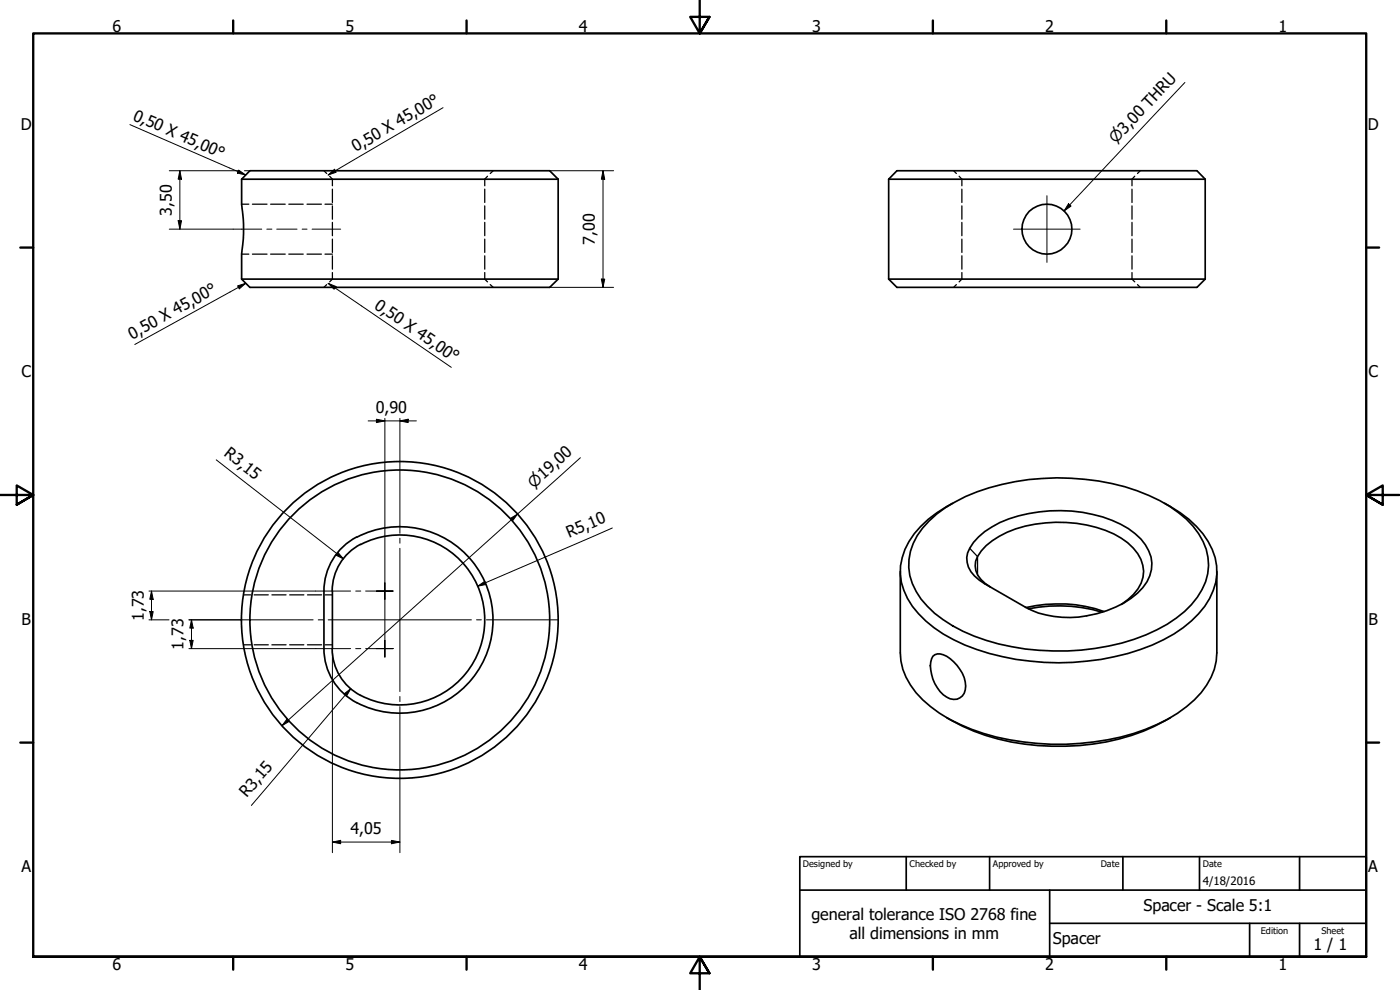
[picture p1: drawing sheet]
<svg xmlns="http://www.w3.org/2000/svg" width="420mm" height="297mm" viewBox="0 0 420 297" stroke-linecap="round" stroke-linejoin="round" font-family="sans-serif">
<!-- layer: Hidden (ISO) -->
<g fill="none" stroke="#000" stroke-width=".38">
<path d="M97.2 51.2l.8 .9M98.9 52.9l.9 .9v1.9M99.8 56.8v4M145.5 56.8v4M146.3 52.9l-.8 .9v1.9M148 51.2l-.9 .9M286.2 51.2l.8 .9M287.8 52.9l.9 .9v1.9M288.7 56.8v4M339.7 56.8v4M340.6 52.9l-.9 .9v1.9M342.2 51.2l-.8 .9"/>
<path d="M72.5 61.3h2.2M72.5 76.2h2.2M75.8 61.3h4.3M75.8 76.2h4.3M81.2 61.3h4.4M81.2 76.2h4.4M86.7 61.3h4.3M86.7 76.2h4.3M92.1 61.3h4.4M92.1 76.2h4.4M97.5 61.3h2.3M97.5 76.2h2.3"/>
<path d="M99.8 61.8v4M99.8 66.7v4M99.8 71.7v4M99.8 76.8v4M145.5 61.8v4M145.5 66.7v4M145.5 71.7v4M145.5 76.8v4M288.7 61.8v4M288.7 66.7v4M288.7 71.7v4M288.7 76.8v4"/>
<path d="M339.7 61.8v4M339.7 66.7v4M339.7 71.7v4M339.7 76.8v4M98 85.4l-.8 .8M99.8 81.8v1.9l-.9 .9M145.5 81.8v1.9l.8 .9M147.1 85.4l.9 .8M287 85.4l-.8 .8M288.7 81.8v1.9l-.9 .9M339.7 81.8v1.9l.9 .9M341.4 85.4l.8 .8"/>
<path d="M73.1 178.5h2.1M76.3 178.5h4.2M81.6 178.5h4.3M86.9 178.5h4.3M92.3 178.5h4.2M97.6 178.5h2.2M73.1 193.5h2.1M76.3 193.5h4.2M81.6 193.5h4.3M86.9 193.5h4.3M92.3 193.5h4.2M97.6 193.5h2.2"/>
</g>
<!-- layer: Visible (ISO) -->
<g fill="none" stroke="#000" stroke-width=".51">
<path d="M72.5 53.8v7.5a49.4 49.4 0 0 1 0 14.9v7.5M72.5 53.8h95M72.5 53.8l2.5-2.6h90l2.5 2.6M167.5 53.8v29.9M266.7 53.8h95M266.7 53.8l2.5-2.6h90l2.5 2.6M266.7 53.8v29.9M361.7 53.8v29.9M72.5 83.7h95M72.5 83.7l2.5 2.5h90l2.5-2.5M266.7 83.7h95M266.7 83.7l2.5 2.5h90l2.5-2.5"/>
<path d="M278.8 156.3a45.3 45.3 0 0 1 21.9-11 73.3 73.3 0 0 1 44 3.3 34 34 0 0 1 15 11.5 15.9 15.9 0 0 1-.4 19.1 35.1 35.1 0 0 1-15.4 11.3 73.3 73.3 0 0 1-51.5 .4 37.4 37.4 0 0 1-16-11.1 16.4 16.4 0 0 1 .5-21.3zM285.9 151a30.9 30.9 0 0 0-14.3 13.8 16.6 16.6 0 0 0 2.2 17.1 38.2 38.2 0 0 0 19.3 13 77.1 77.1 0 0 0 52.7-1.4 34.9 34.9 0 0 0 17.2-13.9 16.9 16.9 0 0 0-2-19.5 34.2 34.2 0 0 0-11.5-9.1M99.8 177.3v17.3M107.1 161.1a18.3 18.3 0 0 0-9.9 16.2M107.1 161.2a28 28 0 0 1 40.8 26.2 28 28 0 0 1-43.3 21.9 18.3 18.3 0 0 1-7.4-14.7v-17.3M108.2 163.3a15.8 15.8 0 0 0-8.5 14M108.2 163.4a25.5 25.5 0 0 1 37.2 23.9 25.5 25.5 0 0 1-39.5 19.9 15.8 15.8 0 0 1-6.2-12.6M270.2 171.4v24.5a20.6 20.6 0 0 0 9.1 16.1 56.5 56.5 0 0 0 27.8 10.6 75.9 75.9 0 0 0 40.2-5.3 34.7 34.7 0 0 0 14.8-11.8 17.1 17.1 0 0 0 3.1-9.6v-24.5M293.7 161.1a28.8 28.8 0 0 1 15-7 42.5 42.5 0 0 1 29.9 4.5 13.9 13.9 0 0 1 7.1 10.4 12.5 12.5 0 0 1-6.2 10.5 32.1 32.1 0 0 1-29.9 3.6l-14.1-8a10.1 10.1 0 0 1-5.2-6.3 7 7 0 0 1 1.9-6.1zM297.2 176.1a8.2 8.2 0 0 1-4.5-6.3 8.5 8.5 0 0 1 3.3-6.1 32 32 0 0 1 20.9-7 34.6 34.6 0 0 1 21.6 6.2 10.7 10.7 0 0 1 4.5 10.3 13.1 13.1 0 0 1-6.5 8.1M280 196.9a3.8 3.8 0 0 1 5.1 .7 10.5 10.5 0 0 1 4.6 9.4 3.5 3.5 0 0 1-5.6 2.2 11.1 11.1 0 0 1-4.5-11.5zM307.9 182.3a41.4 41.4 0 0 1 23.4 1.2"/>
<path d="M308.6 182.7a46.1 46.1 0 0 1 22.2 1M284.1 215.3a64.7 64.7 0 0 0 35.7 8.6 63.4 63.4 0 0 0 31.5-8.6"/>
<circle cx="314.2" cy="68.8" r="7.5"/>
<circle cx="120" cy="186" r="45"/>
<circle cx="120" cy="186" r="47.5"/>
</g>
<!-- layer: Visible Narrow (ISO) -->
<path d="M291 164.5l2.4 2.5v5.5" fill="none" stroke="#000" stroke-width=".38"/>
<!-- layer: Border (ISO) -->
<g fill="none" stroke="#000" stroke-width=".7">
<path d="M70 6.1v3.9M140 6.1v3.9M210 0v10l-2.9-4.9h5.8l-2.9 4.9 2.9-4.9M280 6.1v3.9M350 6.1v3.9M6.1 74.3h3.9M410 74.3h3.9M0 148.5h10l-5-2.8v5.7l5-2.9-5 2.9M420 148.5h-10l5-2.8v5.7l-5-2.9 5 2.9M6.1 222.8h3.9M410 222.8h3.9M10 287.1v-277.1h400v277.1h-400h400"/>
<path d="M70 287.1v3.8M140 287.1v3.8M212.9 292l-2.9-4.9 2.9 4.9h-5.8l2.9-4.9v9.9M280 287.1v3.8M350 287.1v3.8"/>
</g>
<!-- layer: Title (ISO) -->
<path d="M240 257h170v30.1h-170zM272 257v10.1M297 257v10.1M337 257v10.1M360 257v10.1M390 257v10.1M240 267.1h170M315 277h95M315 267.1v20M375 277v10.1M390 277v10.1" fill="none" stroke="#000" stroke-width=".51"/>
<!-- layer: Center Mark (ISO) -->
<g fill="none" stroke="#000" stroke-width=".3">
<path d="M314.2 58.7v20M304.2 68.8h20M120 138.5v21.5M94.7 177.3h10.5M106.7 177.3h1.6M109.7 177.3h5.8h-2.5M115.5 174.9v2.4v-2.4M115.5 179.8v-2.5v2.5M118 177.3h-2.5h2.5M120 161.5v1.5M120 164.5v43M72.5 186h21.5"/>
<path d="M94.7 194.6h10.5M95.5 186h1.5M98.5 186h43M106.7 194.6h1.6M109.7 194.6h5.8h-2.5M115.5 192.1v2.5v-2.5M115.5 197.2v-2.6v2.6M118 194.6h-2.5h2.5M143 186h1.5M146 186h21.5M120 209v1.5M120 212v21.5"/>
</g>
<!-- layer: Symbol (ISO) -->
<path d="M39 37.4l34.7 15.1M133 32.3l-34.5 20.2M355.6 24.8l-36.3 38.5M71.6 51l2.1 1.5-2.5-.6zM98.5 52.5l1.9-1.7 .5 .9zM320.7 61.1l.7 .7-2.1 1.5zM71.3 85.8l2.4-.8-1.9 1.7zM73.7 85l-33.3 18.4M98.5 85l2.3 1-.5 .8zM98.5 85l36.9 25.2" fill="none" stroke="#000" stroke-width=".3"/>
<g fill="#000">
<path d="M71.6 51l2.1 1.5-2.5-.6z" fill-rule="evenodd"/>
<path d="M98.5 52.5l1.9-1.7 .5 .9z" fill-rule="evenodd"/>
<path d="M320.7 61.1l.7 .7-2.1 1.5z" fill-rule="evenodd"/>
<path d="M71.3 85.8l2.4-.8-1.9 1.7z" fill-rule="evenodd"/>
<path d="M98.5 85l2.3 1-.5 .8z" fill-rule="evenodd"/>
</g>
<!-- layer: Dimension (ISO) -->
<g fill="none" stroke="#000" stroke-width=".3">
<path d="M50.8 51.2h20.9M54 51.2l.5 2.6h-1zM54 51.2v17.6M73.3 51.2h1.7M165 51.2h19.1M181 51.2l.5 2.6h-1zM181 51.2v35M50.8 68.8h19.2M53.5 66.2h1l-.5 2.6zM165 86.2h19.1M180.5 83.7h1l-.5 2.5zM64.9 138l38.2 29.7"/>
<path d="M110.5 126.3h14.5M113 125.8l2.5 .5-2.5 .5zM115.5 125.5v49.4M120 126.3l2.5-.5v1zM120 125.5v13M174.2 137.3l-89.6 80.4M153.2 155.6l2.1-1.4-1.5 2.1zM183.8 158.4l-40.4 17.5M44.7 177.3h50M45.5 177.3l.5 2.5h-1zM45.5 177.3v8.7M101.4 165.7l1.7 2-2.3-1.2z"/>
<path d="M115.5 179.8v6.1M143.4 175.9l2.1-1.5 .4 1zM44.7 186h6M45 183.5h1l-.5 2.5zM56.7 186h15.8M56.7 194.6h38M57 192.1h1l-.5 2.5zM57.5 186l.5 2.5h-1zM57.5 186v8.6M99.8 194.7v61.1M115.5 186.1v6M86.2 215.7l.7 .7-2.3 1.3z"/>
<path d="M103.3 208.2l2-1.6-1.3 2.2zM105.3 206.6l-29.9 35.1M120 233.5v22.3M99.8 252.7l2.4-.6v1.1zM99.8 252.7h20.2M117.5 252.1l2.5 .6-2.5 .5z"/>
</g>
<g fill="#000">
<path d="M54 51.2l.5 2.6h-1z" fill-rule="evenodd"/>
<path d="M181 51.2l.5 2.6h-1z" fill-rule="evenodd"/>
<path d="M53.5 66.2h1l-.5 2.6z" fill-rule="evenodd"/>
<path d="M180.5 83.7h1l-.5 2.5z" fill-rule="evenodd"/>
<path d="M113 125.8l2.5 .5-2.5 .5z" fill-rule="evenodd"/>
<path d="M120 126.3l2.5-.5v1z" fill-rule="evenodd"/>
<path d="M153.2 155.6l2.1-1.4-1.5 2.1z" fill-rule="evenodd"/>
<path d="M45.5 177.3l.5 2.5h-1z" fill-rule="evenodd"/>
<path d="M101.4 165.7l1.7 2-2.3-1.2z" fill-rule="evenodd"/>
<path d="M143.4 175.9l2.1-1.5 .4 1z" fill-rule="evenodd"/>
<path d="M45 183.5h1l-.5 2.5z" fill-rule="evenodd"/>
<path d="M57 192.1h1l-.5 2.5z" fill-rule="evenodd"/>
<path d="M57.5 186l.5 2.5h-1z" fill-rule="evenodd"/>
<path d="M86.2 215.7l.7 .7-2.3 1.3z" fill-rule="evenodd"/>
<path d="M103.3 208.2l2-1.6-1.3 2.2z" fill-rule="evenodd"/>
<path d="M99.8 252.7l2.4-.6v1.1z" fill-rule="evenodd"/>
<path d="M117.5 252.1l2.5 .6-2.5 .5z" fill-rule="evenodd"/>
</g>
<!-- layer: Centerline (ISO) -->
<path d="M70 68.8h8.5M80.1 68.8h1.5M83.1 68.8h6.1M90.7 68.8h1.4M93.7 68.8h8.5" fill="none" stroke="#000" stroke-width=".3"/>
<g font-size="4.8">
<text x="33.7" y="9.6">6</text>
<text x="103.7" y="9.6">5</text>
<text x="173.7" y="9.6">4</text>
<text x="243.7" y="9.6">3</text>
<text x="313.7" y="9.6">2</text>
<text x="383.7" y="9.6">1</text>
<text x="39.7" y="35.9" transform="rotate(24 39.7 35.9)">0,50 X 45,00°</text>
<text x="6.2" y="38.9">D</text>
<text x="410.5" y="38.9">D</text>
<text x="106.8" y="45.7" transform="rotate(-30 106.8 45.7)">0,50 X 45,00°</text>
<text x="51.6" y="64.7" transform="rotate(-90 51.6 64.7)">3,50</text>
<text x="178.6" y="73.4" transform="rotate(-90 178.6 73.4)">7,00</text>
<text x="112.1" y="92.3" transform="rotate(34 112.1 92.3)">0,50 X 45,00°</text>
<text x="39.7" y="102" transform="rotate(-29 39.7 102)">0,50 X 45,00°</text>
<text x="6.4" y="113.1">C</text>
<text x="410.7" y="113.1">C</text>
<text x="112.8" y="123.9">0,90</text>
<text x="67" y="136.6" transform="rotate(38 67 136.6)">R3,15</text>
<text x="170.8" y="161.4" transform="rotate(-23 170.8 161.4)">R5,10</text>
<text x="6.4" y="187.4">B</text>
<text x="43.1" y="186.4" transform="rotate(-90 43.1 186.4)">1,73</text>
<text x="410.7" y="187.4">B</text>
<text x="55.1" y="195" transform="rotate(-90 55.1 195)">1,73</text>
<text x="74.1" y="239.5" transform="rotate(-50 74.1 239.5)">R3,15</text>
<text x="105.2" y="250.2">4,05</text>
<text x="6.4" y="261.7">A</text>
<text x="410.7" y="261.7">A</text>
<text x="343.2" y="273.4">Spacer - Scale 5:1</text>
<text x="243.5" y="276">general tolerance ISO 2768 fine</text>
<text x="255" y="281.7">all dimensions in mm</text>
<text x="316" y="283.3">Spacer</text>
<text x="394.2" y="285">1 / 1</text>
<text x="33.7" y="290.9">6</text>
<text x="103.7" y="290.9">5</text>
<text x="173.7" y="290.9">4</text>
<text x="243.7" y="290.9">3</text>
<text x="313.7" y="290.9">2</text>
<text x="383.7" y="290.9">1</text>
</g>
<g font-size="4.6">
<text x="334.8" y="43.3" transform="rotate(-47 334.8 43.3)">⌀3,00 THRU</text>
<text x="160.2" y="146.7" transform="rotate(-42 160.2 146.7)">⌀19,00</text>
</g>
<text font-size="3.4" x="361" y="265.5">4/18/2016</text>
<g font-size="2.7">
<text x="241" y="260.1">Designed by</text>
<text x="273" y="260.1">Checked by</text>
<text x="298" y="260.1">Approved by</text>
<text x="330.3" y="260">Date</text>
<text x="361" y="260">Date</text>
<text x="378.4" y="280.1">Edition</text>
<text x="396.6" y="280.1">Sheet</text>
</g>
</svg>
